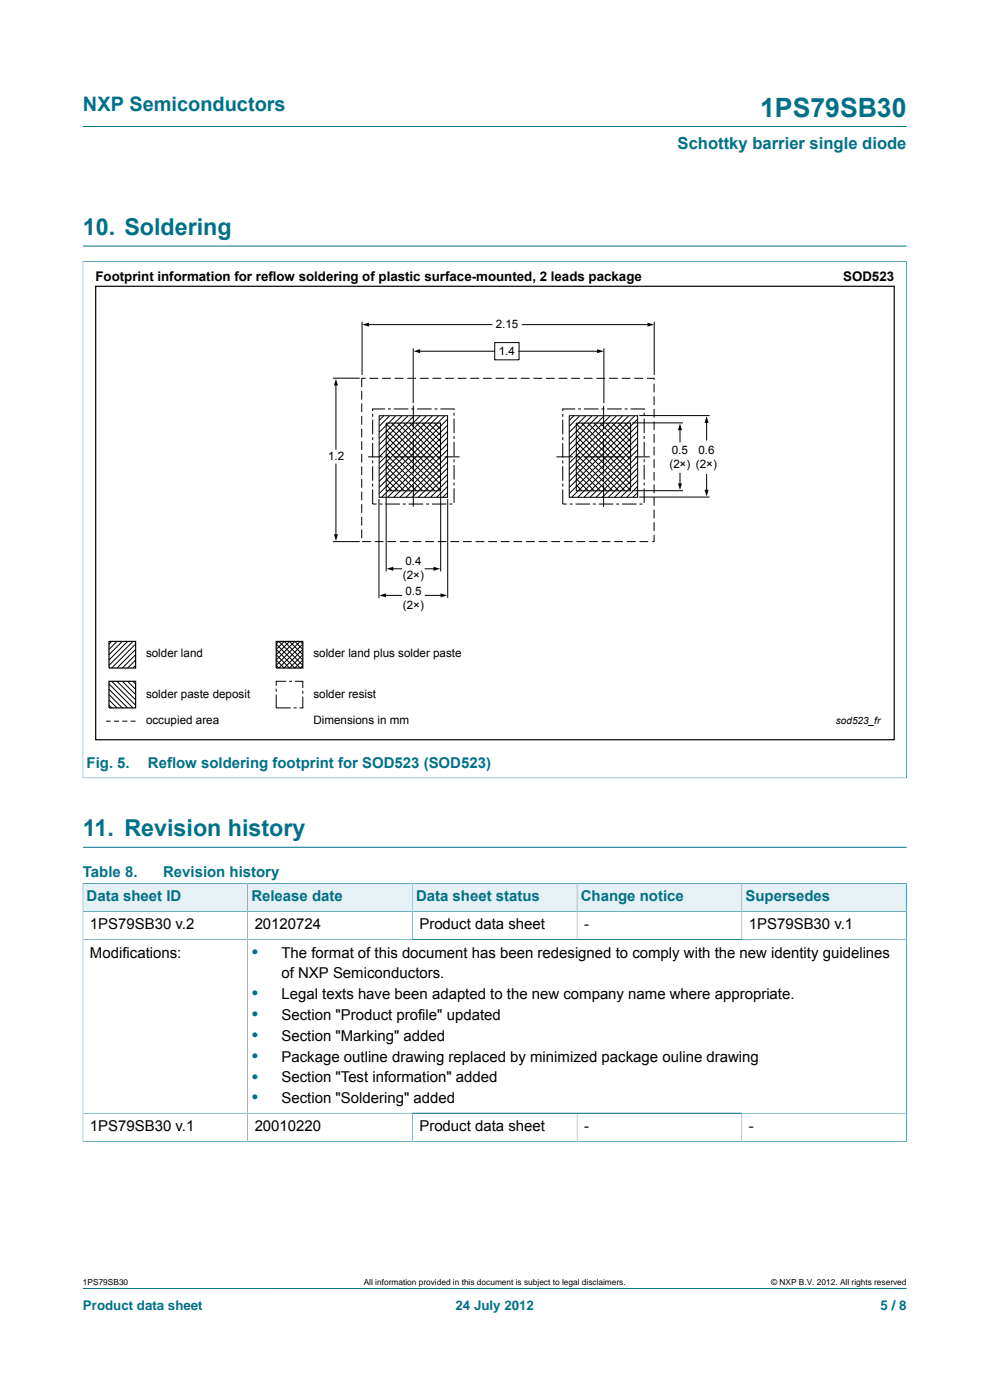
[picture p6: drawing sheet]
<svg xmlns="http://www.w3.org/2000/svg" width="210mm" height="297mm" viewBox="0 0 210 297" stroke-linecap="round" stroke-linejoin="round" font-family="sans-serif">
<path d="M17.6 26.8h174.7M17.5 55.5h174.9M17.6 55.4v109.7M17.6 52.2h174.7M192.3 55.4v109.7M17.5 165h174.9M17.6 179.7h174.7M17.6 273.3h174.7" fill="none" stroke="#007088" stroke-width=".21"/>
<path d="M20.3 60.7h169.4v96.2h-169.4zM23.1 136.1h5.7v5.6h-5.7zM58.6 136.1h5.6v5.6h-5.6zM23.1 144.5h5.7v5.7h-5.7z" fill="none" stroke="#000" stroke-width=".25"/>
<g fill="none" stroke="#000" stroke-width=".21">
<path d="M76.8 68.3v11.2M78 68.9h26.4M87.7 73.9v11.6M88.8 74.5h16.1M104.9 72.7h5.2v3.6h-5.2zM110.1 74.5h16.9M110.8 68.9h26.8M128.1 73.9v11.6M138.8 68.3v11.2M70.6 80.2h5.7M71.3 81.5v13.8M71.3 98.4v15.2"/>
<path d="M76.7 82.9v1.9M76.7 85.6v1.8M76.7 88.3v1.8M76.7 90.9v1.9M76.7 93.6v1.9M76.7 96.3v1.8M76.7 99v1.8M77.6 80.3h-.9v1.8M78.1 96.9h3.1M78.4 80.3h1.8M79 87.8v.6M79 89v3.1"/>
<path d="M79 92.7v.7M79 94v3.1M79 97.7v.6M79 98.9v3.1M80.4 88.2h14.5v17.3h-14.5zM81.1 80.3h1.8M81.4 88.2l-1 1M81.7 86.8h-2.7v.4M81.9 97.7l6.4 6.4M81.9 99l5.1 5.1M81.9 93.8l10.3 10.3M81.9 95.1l9 9"/>
<path d="M81.9 96.4l7.7 7.7M81.9 89.9l11.5 11.5M81.9 91.2l11.5 11.5M81.9 92.5l11.5 11.5M81.9 89.7h11.5v14.4h-11.5zM82 96.9h.7M82.3 86.8h.6M82.6 88.2l-2.1 2.2M83.1 89.7l10.3 10.4M83.4 96.9h8.5M83.5 86.8h3.1M83.7 80.3h1.9"/>
<path d="M83.9 88.2l-3.4 3.5M84.4 89.7l9 9.1M85.2 88.2l-4.7 4.8M85.6 89.7l7.8 7.8M86.4 80.3h1.9M86.5 88.2l-6 6.1M86.9 89.7l6.5 6.5M87.2 86.8h.7M87.7 86.1v4.9M87.7 91.7v.8M87.7 93.2v7.3M87.8 88.2l-7.3 7.4"/>
<path d="M88.2 89.7l5.2 5.2M88.5 86.8h3.1M89.1 80.3h1.8M89.1 88.2l-8.6 8.7M89.5 89.7l3.9 3.9M90.4 88.2l-9.9 10M90.8 89.7l2.6 2.6M91.7 88.2l-11.2 11.3M91.8 80.3h1.8M92.1 89.7l1.3 1.3M92.2 86.8h.6M92.6 96.9h.8"/>
<path d="M93 88.2l-12.5 12.6M93.3 89.7l.1 .1M93.4 86.8h2.9v.2M94.3 96.9h3.2M94.3 88.2l-13.8 13.9M94.4 80.3h1.9M94.9 88.9l-14.4 14.5M94.9 90.2l-14.4 14.5M94.9 91.5l-13.9 14M94.9 92.8l-12.7 12.7M94.9 94.1l-11.4 11.4M94.9 98l-7.5 7.5"/>
<path d="M94.9 99.3l-6.2 6.2M94.9 95.4l-10.1 10.1M94.9 96.7l-8.8 8.8M96.3 87.6v.6M96.3 88.8v3.1M96.3 92.5v.6M96.3 93.7v3.1M96.3 97.4v.6M96.3 98.7v3M97.1 80.3h1.8M99.8 80.3h1.8M102.5 80.3h1.8"/>
<path d="M105.1 80.3h1.9M107.8 80.3h1.8M110.5 80.3h1.8M113.1 80.3h1.9M115.8 80.3h1.9M118 96.9h3.5M118.5 80.3h1.8M119.4 87.8v.6M119.4 89v3.1M119.4 92.7v.7M119.4 94v3.1M119.4 97.7v.6"/>
<path d="M119.4 98.9v3.1M120.7 88.2h14.6v17.3h-14.6zM121.2 80.3h1.8M121.7 88.2l-.9 1M122 86.8h-2.6v.4M122.2 97.7l6.5 6.4M122.2 99l5.2 5.1M122.2 93.8l10.4 10.3M122.2 95.1l9.1 9M122.2 96.4l7.8 7.7M122.2 89.9l11.5 11.5M122.2 91.2l11.5 11.5"/>
<path d="M122.2 92.5l11.5 11.5M122.2 89.7h11.6v14.4h-11.6zM122.3 96.9h.8M122.6 86.8h.6M122.9 88.2l-2.1 2.2M123.4 89.7l10.3 10.4M123.8 96.9h8.5M123.8 80.3h1.9M123.9 86.8h3.1M124.2 88.2l-3.4 3.5M124.7 89.7l9 9.1M125.5 88.2l-4.7 4.8"/>
<path d="M126 89.7l7.7 7.8M126.5 80.3h1.9M126.8 88.2l-6 6.1M127.3 89.7l6.4 6.5M127.6 86.8h.6M128 86.1v4.9M128 91.7v.8M128 93.2v7.3M128.1 88.2l-7.3 7.4M128.6 89.7l5.1 5.2M128.8 86.8h3.1M129.2 80.3h1.8"/>
<path d="M129.4 88.2l-8.6 8.7M129.9 89.7l3.8 3.9M130.7 88.2l-9.9 10M131.2 89.7l2.5 2.6M131.9 80.3h1.8M132 88.2l-11.2 11.3M132.5 89.7l1.2 1.3M132.5 86.8h.6M133 96.9h.7M133.3 88.2l-12.5 12.6M133.6 89.7l.2 .1M133.7 86.8h2.9v.2"/>
<path d="M134.1 89.7h10.8M134.5 80.3h1.9M134.6 88.2l-13.8 13.9M134.7 96.9h3.1M135.3 88.9l-14.5 14.5M135.3 90.2l-14.5 14.5M135.3 91.5l-14 14M135.3 92.8l-12.7 12.7M135.3 94.1l-11.4 11.4M135.3 98l-7.5 7.5M135.3 99.3l-6.2 6.2M135.3 95.4l-10.1 10.1"/>
<path d="M135.3 96.7l-8.8 8.8M135.6 88.2h14.9M136.6 87.6v.6M136.6 88.8v3.1M136.6 92.5v.6M136.6 93.7v3.1M136.6 97.4v.6M136.6 98.7v3M137.2 80.3h1.5v.3M138.7 81.4v1.8M138.7 84.1v1.8M138.7 86.7v1.9"/>
<path d="M138.7 89.4v1.9M138.7 92.1v1.8M138.7 94.8v1.8M138.7 97.4v1.9M144.2 91v2.8M149.9 89.4v4M70.6 114.9h5.7M76.7 101.6v1.9M76.7 104.3v1.8M76.7 107v1.8M76.7 109.6v1.9M76.7 112.3v1.9"/>
<path d="M76.8 114.9h1.9M79 103.8v3.1h.9M79 102.6v.6M79.5 114.9h1.8M80.4 105.9v21M80.5 106.9h.6M81.8 106.9h3M81.9 100.3l3.8 3.8M81.9 101.6l2.5 2.5M81.9 102.9l1.3 1.2M81.9 104.4v16.8M82.2 114.9h1.8"/>
<path d="M84.8 114.9h1.9M85.5 106.9h.6M86.7 106.9h3.1M87.5 114.9h1.9M87.7 101.3v.8M87.7 102.8v4.7M90.2 114.9h1.8M90.4 106.9h.6M91.6 106.9h3.1M92.9 114.9h1.8M93.5 104.4v16.8M94.9 100.6l-4.9 4.9"/>
<path d="M94.9 101.9l-3.6 3.6M94.9 103.2l-2.3 2.3M94.9 104.5l-1 1M95 105.9v21M95.3 106.9h.6M95.5 114.9h1.9M96.3 102.4v.6M96.3 103.6v3.1M98.2 114.9h1.9M100.9 114.9h1.8M103.6 114.9h1.8M106.2 114.9h1.9"/>
<path d="M108.9 114.9h1.9M111.6 114.9h1.8M114.3 114.9h1.8M116.9 114.9h1.9M119.4 103.8v3.1h.8M119.4 102.6v.6M119.6 114.9h1.9M120.8 106.9h.7M122.1 106.9h3.1M122.2 100.3l3.9 3.8M122.2 101.6l2.6 2.5M122.2 102.9l1.3 1.2"/>
<path d="M122.3 114.9h1.8M125 114.9h1.8M125.8 106.9h.6M127 106.9h3.1M127.6 114.9h1.9M128 101.3v.8M128 102.8v4.7M130.3 114.9h1.9M130.7 106.9h.6M131.9 106.9h3.1M133 114.9h1.8M134.1 104.1h10.8"/>
<path d="M135.3 100.6l-4.9 4.9M135.3 101.9l-3.6 3.6M135.3 103.2l-2.3 2.3M135.3 104.5l-1 1M135.6 105.5h14.9M135.7 106.9h.6M135.7 114.9h1.8M136.6 102.4v.6M136.6 103.6v3.1M138.7 113.5v1.4h-.4M138.7 100.1v1.8M138.7 102.8v1.8"/>
<path d="M138.7 105.4v1.9M138.7 108.1v1.9M138.7 110.8v1.8M144.2 100.4v2.4M149.9 100.6v3.6M23.7 136.1l-.6 .5M24.8 136.1l-1.7 1.7M25.9 136.1l-2.8 2.8M27.1 136.1l-4 3.9M28.2 136.1l-5.1 5M28.8 136.6l-5.1 5.1M28.8 137.8l-4 3.9"/>
<path d="M28.8 138.9l-2.9 2.8M58.6 136.6l.6-.5 5 5-.5 .6zM58.6 137.8l1.7-1.7 3.9 3.9-1.7 1.7zM58.6 138.9l2.8-2.8 2.8 2.8-2.8 2.8zM81.6 126.3h3.6M83.1 120.7h2.1M90.2 120.7h2M90.2 126.3h3.5M22.5 153h1M23.1 145.1l5.1 5.1M23.1 146.2l4 4M23.1 147.4l2.8 2.8"/>
<path d="M23.1 148.5l1.7 1.7M23.1 149.6l.6 .6M23.7 144.5l5.1 5.1M24.2 153h1M24.8 144.5l4 4M25.9 153h1.1M25.9 144.5l2.9 2.9M27.1 144.5l1.7 1.7M27.7 153h1.1M28.2 144.5l.6 .6M28.8 140l-1.7 1.7M28.8 141.1l-.6 .6"/>
<path d="M58.6 147.3v2.9h3.1M58.6 146.1v.6M58.6 140l3.9-3.9 1.7 1.7-3.9 3.9zM58.6 141.1l5.1-5 .5 .5-5 5.1zM60.7 144.5h-2.1v1M61.3 144.5h.6M62.3 150.2h.6M62.6 144.5h1.6v1.4M64.2 147.8v2.4h-.7M64.2 146.6v.6"/>
</g>
<g fill="#000">
<path d="M76.9 68.9l1.4-.5v.9zM87.7 74.5l1.4-.4v.8zM126.7 74.1l1.4 .4-1.4 .4zM137.3 68.4l1.5 .5-1.5 .4zM71.3 80.4l.4 1.4h-.9zM144.2 89.9l.5 1.4h-.9zM149.9 88.3l.4 1.4h-.8zM70.8 113.4h.9l-.4 1.4zM143.8 102.5h.9l-.5 1.5zM149.5 103.9h.8l-.4 1.4zM80.5 126.3l1.4-.4v.8zM82 120.7l1.4-.5v.9z"/>
<path d="M92 120.2l1.4 .5-1.4 .4zM93.4 125.9l1.5 .4-1.5 .4z"/>
</g>
<path d="M17.7 187.5h34.8v5.8h-34.8z" fill="#e5f1f4"/>
<path d="M17.6 187.3v6.1h34.9v-6h-35" fill="none" stroke="#007088" stroke-width=".21"/>
<path d="M52.6 187.5h34.8v5.8h-34.8z" fill="#e5f1f4"/>
<path d="M52.5 187.4h35v6h-35z" fill="none" stroke="#007088" stroke-width=".21"/>
<path d="M87.6 187.5h34.7v5.8h-34.7z" fill="#e5f1f4"/>
<path d="M87.5 187.4h34.9v6h-34.9z" fill="none" stroke="#007088" stroke-width=".21"/>
<path d="M122.5 187.5h34.8v5.8h-34.8z" fill="#e5f1f4"/>
<path d="M122.4 187.4h35v6h-35z" fill="none" stroke="#007088" stroke-width=".21"/>
<path d="M157.4 187.5h34.8v5.8h-34.8z" fill="#e5f1f4"/>
<path d="M17.6 199.3h174.7M52.5 193.4v48.7M87.5 193.4v5.9M122.4 193.4v5.9M192.3 187.3v54.9M192.3 193.4h-174.7v48.8M192.4 187.4h-35v11.9M17.6 236.2h174.7M87.5 236.2v5.9M122.4 236.2v5.9M157.4 236.2v5.9M17.5 242.1h174.9" fill="none" stroke="#007088" stroke-width=".21"/>
<text font-size="5.6" fill="#007088" x="161.3" y="24.8">1PS79SB30</text>
<g font-size="4.9" fill="#007088">
<text x="17.6" y="49.8">10. Soldering</text>
<text x="17.6" y="177.3">11. Revision history</text>
</g>
<g font-size="4.2" fill="#007088">
<text x="17.6" y="23.6">NXP Semiconductors</text>
<text x="53.3" y="203.4">•</text>
<text x="53.3" y="212.2">•</text>
<text x="53.3" y="216.6">•</text>
<text x="53.3" y="221.1">•</text>
<text x="53.3" y="225.5">•</text>
<text x="53.3" y="229.9">•</text>
<text x="53.3" y="234.3">•</text>
</g>
<text font-size="3.5" fill="#007088" x="143.7" y="31.7">Schottky barrier single diode</text>
<g font-size="3.2" fill="#007088">
<text x="18.4" y="162.9">Fig. 5.</text>
<text x="31.4" y="162.9">Reflow soldering footprint for SOD523 (SOD523)</text>
<text x="17.6" y="186">Table 8.</text>
<text x="18.4" y="191.2">Data sheet ID</text>
<text x="34.6" y="186">Revision history</text>
<text x="53.3" y="191.2">Release date</text>
<text x="88.3" y="191.2">Data sheet status</text>
<text x="123.2" y="191.2">Change notice</text>
<text x="158.1" y="191.2">Supersedes</text>
</g>
<g font-size="3.2">
<text x="19.1" y="197.2">1PS79SB30 v.2</text>
<text x="54" y="197.2">20120724</text>
<text x="89" y="197.2">Product data sheet</text>
<text x="123.9" y="197.2">-</text>
<text x="158.8" y="197.2">1PS79SB30 v.1</text>
<text x="19.1" y="203.1">Modifications:</text>
<text x="59.7" y="203.1">The format of this document has been redesigned to comply with the new identity guidelines</text>
<text x="59.7" y="207.6">of NXP Semiconductors.</text>
<text x="59.7" y="212">Legal texts have been adapted to the new company name where appropriate.</text>
<text x="59.7" y="216.4">Section &quot;Product profile&quot; updated</text>
<text x="59.7" y="220.8">Section &quot;Marking&quot; added</text>
<text x="59.7" y="225.2">Package outline drawing replaced by minimized package ouline drawing</text>
<text x="59.7" y="229.6">Section &quot;Test information&quot; added</text>
<text x="19.1" y="240">1PS79SB30 v.1</text>
<text x="54" y="240">20010220</text>
<text x="59.7" y="234">Section &quot;Soldering&quot; added</text>
<text x="89" y="240">Product data sheet</text>
<text x="123.9" y="240">-</text>
<text x="158.8" y="240">-</text>
</g>
<g font-size="2.8">
<text x="20.2" y="59.5">Footprint information for reflow soldering of plastic surface-mounted, 2 leads package</text>
<text x="178.8" y="59.5">SOD523</text>
</g>
<g font-size="2.8" fill="#007088">
<text x="17.6" y="277.9">Product data sheet</text>
<text x="96.6" y="277.9">24 July 2012</text>
<text x="186.8" y="277.9">5 / 8</text>
</g>
<g font-size="2.5">
<text x="105.2" y="69.6">2.15</text>
<text x="105.8" y="75.3">1.4</text>
<text x="69.6" y="97.6">1.2</text>
<text x="142" y="99.2">(2×) (2×)</text>
<text x="142.5" y="96.3">0.5</text>
<text x="148.2" y="96.3">0.6</text>
<text x="86" y="119.9">0.4</text>
<text x="85.5" y="122.9">(2×)</text>
<text x="85.5" y="129.2">(2×)</text>
<text x="86" y="126.2">0.5</text>
<text x="31" y="139.5">solder land</text>
<text x="66.5" y="139.5">solder land plus solder paste</text>
<text x="31" y="148">solder paste deposit</text>
<text x="66.5" y="148">solder resist</text>
<text x="31" y="153.5">occupied area</text>
<text x="66.5" y="153.5">Dimensions in mm</text>
</g>
<text font-size="2.1" x="177.3" y="153.6">sod523_fr</text>
<g font-size="1.8">
<text x="17.6" y="272.7">1PS79SB30</text>
<text x="77.2" y="272.7">All information provided in this document is subject to legal disclaimers.</text>
<text x="163.6" y="272.7">© NXP B.V. 2012. All rights reserved</text>
</g>
</svg>
